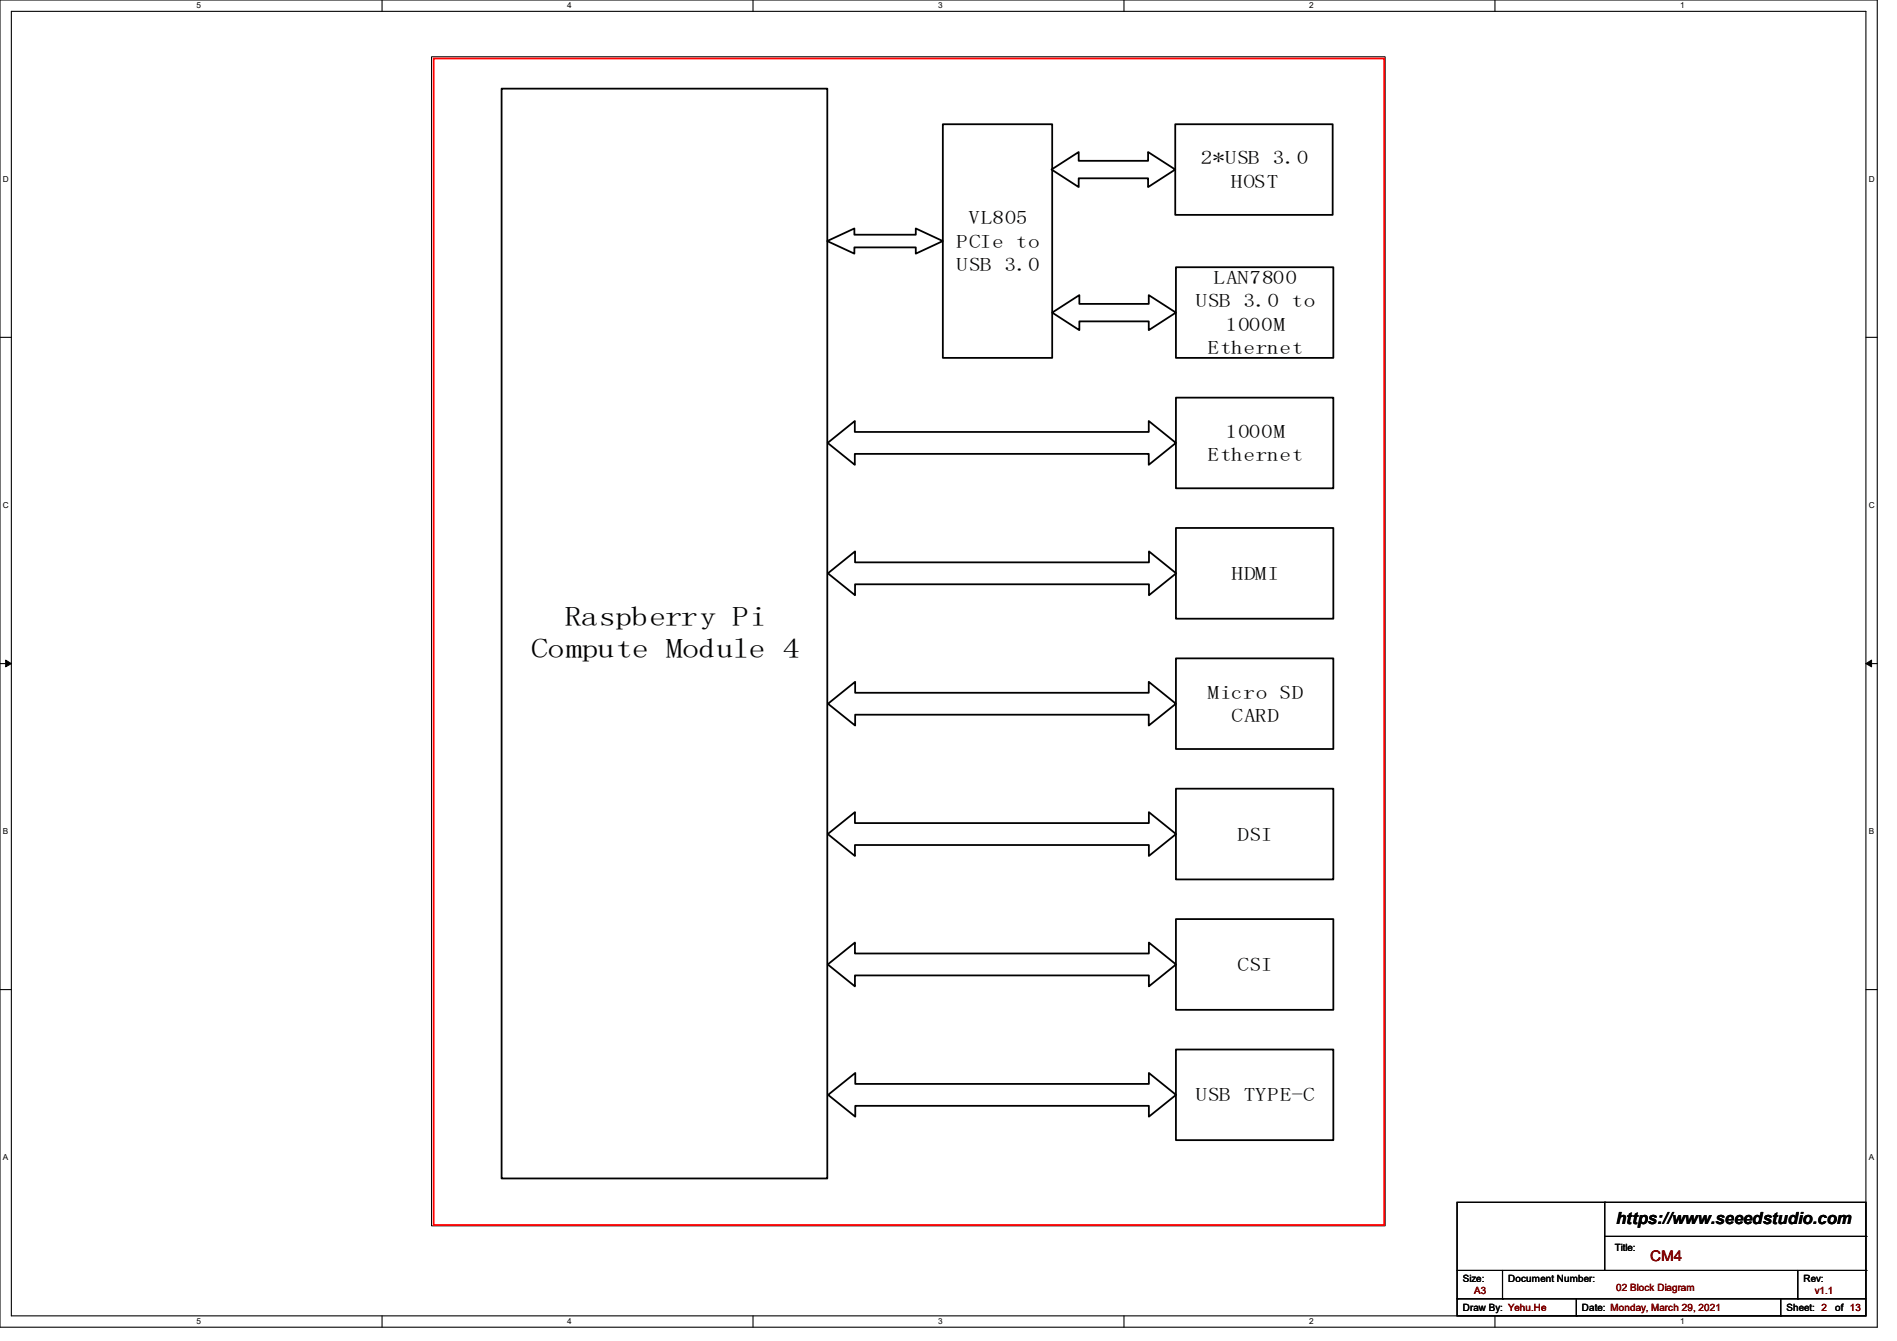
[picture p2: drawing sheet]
<svg xmlns="http://www.w3.org/2000/svg" width="297mm" height="210mm" viewBox="0 0 297 210" stroke-linecap="round" stroke-linejoin="round" font-family="sans-serif">
<path d="M0 0h293.9v207.9h-293.9zM1.8 1.8h290.3v204.3h-290.3z" fill="none" stroke="#000" stroke-width=".17"/>
<g fill="#fff">
<path d="M30.8 .2h.7v1.4h-.7z"/>
<path d="M30.8 206.2h.7v1.4h-.7z"/>
</g>
<path d="M59.8 0v1.8M59.8 206.1v1.8" fill="none" stroke="#000" stroke-width=".17"/>
<g fill="#fff">
<path d="M88.8 .2h.7v1.4h-.7z"/>
<path d="M88.8 206.2h.7v1.4h-.7z"/>
</g>
<path d="M117.9 0v1.8M117.9 206.1v1.8" fill="none" stroke="#000" stroke-width=".17"/>
<g fill="#fff">
<path d="M146.9 .2h.7v1.4h-.7z"/>
<path d="M146.9 206.2h.7v1.4h-.7z"/>
</g>
<path d="M176 0v1.8M176 206.1v1.8" fill="none" stroke="#000" stroke-width=".17"/>
<g fill="#fff">
<path d="M205 .2h.7v1.4h-.7z"/>
<path d="M205 206.2h.7v1.4h-.7z"/>
</g>
<path d="M234.1 0v1.8M234.1 206.1v1.8" fill="none" stroke="#000" stroke-width=".17"/>
<g fill="#fff">
<path d="M263.1 .2h.6v1.4h-.6z"/>
<path d="M263.1 206.2h.6v1.4h-.6z"/>
<path d="M.5 27.3h.9v1.4h-.9z"/>
<path d="M292.6 27.3h.9v1.4h-.9z"/>
<path d="M.5 78.4h.9v1.4h-.9z"/>
<path d="M292.6 78.4h.9v1.4h-.9z"/>
</g>
<path d="M0 52.8h1.8M292.1 52.8h1.8" fill="none" stroke="#000" stroke-width=".17"/>
<g fill="#fff">
<path d="M.5 129.5h.8v1.4h-.8z"/>
<path d="M292.6 129.5h.8v1.4h-.8z"/>
</g>
<path d="M0 103.9h1.8M292.1 103.9h1.8" fill="none" stroke="#000" stroke-width=".17"/>
<path d="M.9 103.4l.9 .5-.9 .5zM292.1 103.9l.9-.5v1z" fill="#000" stroke="#000" stroke-width=".16"/>
<g fill="#fff">
<path d="M.5 180.5h.8v1.4h-.8z"/>
<path d="M292.6 180.5h.8v1.4h-.8z"/>
</g>
<path d="M0 155h1.8M292.1 155h1.8" fill="none" stroke="#000" stroke-width=".17"/>
<path d="M67.6 8.9h149.3v183.1h-149.3z" fill="#fff"/>
<path d="M67.6 8.9h149.3v183.1h-149.3z" fill="none" stroke="#000" stroke-width=".16"/>
<path d="M67.9 9.2h148.8v182.6h-148.8z" fill-rule="evenodd" fill="#fff"/>
<path d="M67.9 9.2h148.8v182.6h-148.8z" fill="none" stroke="#f00" stroke-width=".28"/>
<path d="M78.5 13.9h51v170.7h-51z" fill-rule="evenodd" fill="#fff"/>
<path d="M78.5 13.9h51v170.7h-51z" fill="none" stroke="#000" stroke-width=".28"/>
<path d="M147.6 19.5h17.1v36.5h-17.1z" fill-rule="evenodd" fill="#fff"/>
<path d="M147.6 19.5h17.1v36.5h-17.1z" fill="none" stroke="#000" stroke-width=".28"/>
<path d="M184.1 41.9h24.7v14.1h-24.7z" fill-rule="evenodd" fill="#fff"/>
<path d="M184.1 41.9h24.7v14.1h-24.7z" fill="none" stroke="#000" stroke-width=".28"/>
<path d="M184 19.5h24.7v14.2h-24.7z" fill-rule="evenodd" fill="#fff"/>
<path d="M184 19.5h24.7v14.2h-24.7z" fill="none" stroke="#000" stroke-width=".28"/>
<path d="M129.5 37.8l4.3-2v1h9.6v-1l4.2 2-4.2 1.9v-1h-9.6v1z" fill-rule="evenodd" fill="#fff"/>
<path d="M129.5 37.8l4.3-2v1h9.6v-1l4.2 2-4.2 1.9v-1h-9.6v1z" fill="none" stroke="#000" stroke-width=".28"/>
<path d="M164.6 26.5l4.3-2.7v1.4h10.9v-1.4l4.2 2.7-4.2 2.8v-1.4h-10.9v1.4z" fill-rule="evenodd" fill="#fff"/>
<path d="M164.6 26.5l4.3-2.7v1.4h10.9v-1.4l4.2 2.7-4.2 2.8v-1.4h-10.9v1.4z" fill="none" stroke="#000" stroke-width=".28"/>
<path d="M164.7 49l4.3-2.8v1.4h10.9v-1.4l4.2 2.8-4.2 2.7v-1.4h-10.9v1.4z" fill-rule="evenodd" fill="#fff"/>
<path d="M164.7 49l4.3-2.8v1.4h10.9v-1.4l4.2 2.8-4.2 2.7v-1.4h-10.9v1.4z" fill="none" stroke="#000" stroke-width=".28"/>
<path d="M184.1 62.3h24.7v14.2h-24.7z" fill-rule="evenodd" fill="#fff"/>
<path d="M184.1 62.3h24.7v14.2h-24.7z" fill="none" stroke="#000" stroke-width=".28"/>
<path d="M129.6 69.4l4.2-3.5v1.7h46.1v-1.7l4.2 3.5-4.2 3.4v-1.7h-46.1v1.7z" fill-rule="evenodd" fill="#fff"/>
<path d="M129.6 69.4l4.2-3.5v1.7h46.1v-1.7l4.2 3.5-4.2 3.4v-1.7h-46.1v1.7z" fill="none" stroke="#000" stroke-width=".28"/>
<path d="M184.1 82.7h24.7v14.2h-24.7z" fill-rule="evenodd" fill="#fff"/>
<path d="M184.1 82.7h24.7v14.2h-24.7z" fill="none" stroke="#000" stroke-width=".28"/>
<path d="M184.1 103.1h24.7v14.2h-24.7z" fill-rule="evenodd" fill="#fff"/>
<path d="M184.1 103.1h24.7v14.2h-24.7z" fill="none" stroke="#000" stroke-width=".28"/>
<path d="M129.6 89.8l4.3-3.4v1.7h46v-1.7l4.2 3.4-4.2 3.4v-1.7h-46v1.7z" fill-rule="evenodd" fill="#fff"/>
<path d="M129.6 89.8l4.3-3.4v1.7h46v-1.7l4.2 3.4-4.2 3.4v-1.7h-46v1.7z" fill="none" stroke="#000" stroke-width=".28"/>
<path d="M129.6 110.2l4.3-3.4v1.7h46v-1.7l4.2 3.4-4.2 3.4v-1.7h-46v1.7z" fill-rule="evenodd" fill="#fff"/>
<path d="M129.6 110.2l4.3-3.4v1.7h46v-1.7l4.2 3.4-4.2 3.4v-1.7h-46v1.7z" fill="none" stroke="#000" stroke-width=".28"/>
<path d="M184.1 123.5h24.7v14.2h-24.7z" fill-rule="evenodd" fill="#fff"/>
<path d="M184.1 123.5h24.7v14.2h-24.7z" fill="none" stroke="#000" stroke-width=".28"/>
<path d="M184.1 143.9h24.7v14.3h-24.7z" fill-rule="evenodd" fill="#fff"/>
<path d="M184.1 143.9h24.7v14.3h-24.7z" fill="none" stroke="#000" stroke-width=".28"/>
<path d="M184.1 164.4h24.7v14.2h-24.7z" fill-rule="evenodd" fill="#fff"/>
<path d="M184.1 164.4h24.7v14.2h-24.7z" fill="none" stroke="#000" stroke-width=".28"/>
<path d="M129.6 130.6l4.3-3.4v1.7h46v-1.7l4.2 3.4-4.2 3.5v-1.8h-46v1.8z" fill-rule="evenodd" fill="#fff"/>
<path d="M129.6 130.6l4.3-3.4v1.7h46v-1.7l4.2 3.4-4.2 3.5v-1.8h-46v1.8z" fill="none" stroke="#000" stroke-width=".28"/>
<path d="M129.6 151l4.3-3.4v1.7h46v-1.7l4.2 3.4-4.2 3.5v-1.7h-46v1.7z" fill-rule="evenodd" fill="#fff"/>
<path d="M129.6 151l4.3-3.4v1.7h46v-1.7l4.2 3.4-4.2 3.5v-1.7h-46v1.7z" fill="none" stroke="#000" stroke-width=".28"/>
<path d="M129.7 171.5l4.2-3.5v1.8h46v-1.8l4.2 3.5-4.2 3.4v-1.7h-46v1.7z" fill-rule="evenodd" fill="#fff"/>
<path d="M129.7 171.5l4.2-3.5v1.8h46v-1.8l4.2 3.5-4.2 3.4v-1.7h-46v1.7z" fill="none" stroke="#000" stroke-width=".28"/>
<g fill="none" stroke="#000" stroke-width=".17">
<path d="M228.1 188.3h64v17.8h-64zM228.1 199h64M235.2 199v4.4M251.2 188.3h.1M251.2 188.3v10.7M251.2 193.6h40.9M281.5 199v4.4M292.1 199h.1M292.1 193.6h.1M228.1 203.4h.1M228.1 203.4h64M235.2 203.4h.1"/>
<path d="M246.8 206.1h.1M246.8 203.4v2.7M278.8 206.1h.1M278.8 203.4v2.7M281.5 203.4h.1"/>
</g>
<g font-size="4.3">
<text x="88.4" y="98">Raspberry Pi</text>
<text x="83.1" y="103.1">Compute Module 4</text>
</g>
<g font-size="3">
<text x="188" y="25.7">2*USB 3.0</text>
<text x="192.7" y="29.4">HOST</text>
<text x="151.6" y="35.1">VL805</text>
<text x="149.7" y="38.8">PCIe to</text>
<text x="149.7" y="42.4">USB 3.0</text>
<text x="190" y="44.5">LAN7800</text>
<text x="187.2" y="48.1">USB 3.0 to</text>
<text x="191.9" y="51.8">1000M</text>
<text x="189.1" y="55.4">Ethernet</text>
<text x="191.9" y="68.6">1000M</text>
<text x="189.1" y="72.2">Ethernet</text>
<text x="192.8" y="90.8">HDMI</text>
<text x="189.1" y="109.4">Micro SD</text>
<text x="192.8" y="113">CARD</text>
<text x="193.8" y="131.7">DSI</text>
<text x="193.8" y="152.1">CSI</text>
<text x="187.2" y="172.5">USB</text>
<text x="194.8" y="172.5">TYPE-C</text>
</g>
<text font-size="2.6" x="253" y="191.8">https://www.seeedstudio.com</text>
<text font-size="2.3" fill="#800000" x="258.4" y="197.5">CM4</text>
<g font-size="1.6">
<text x="252.8" y="196">Title:</text>
<text x="229" y="200.7">Size:</text>
<text x="236.1" y="200.7">Document Number:</text>
<text x="282.4" y="200.7">Rev:</text>
<text x="229" y="205.4">Draw By: Yehu.He</text>
<text x="247.7" y="205.4">Date: Monday, March 29, 2021</text>
<text x="279.7" y="205.4">Sheet: 2</text>
<text x="287.3" y="205.4">of 13</text>
</g>
<g font-size="1.6" fill="#800000">
<text x="230.8" y="202.7">A3</text>
<text x="253" y="202.2">02 Block Diagram</text>
<text x="284.1" y="202.7">v1.1</text>
</g>
<g font-size="1.3">
<text x="30.8" y="1.3">5</text>
<text x="88.8" y="1.3">4</text>
<text x="146.9" y="1.3">3</text>
<text x="205" y="1.3">2</text>
<text x="263.1" y="1.3">1</text>
<text x=".5" y="28.4">D</text>
<text x="292.6" y="28.4">D</text>
<text x=".5" y="79.5">C</text>
<text x="292.6" y="79.5">C</text>
<text x=".5" y="130.6">B</text>
<text x="292.6" y="130.6">B</text>
<text x=".5" y="181.7">A</text>
<text x="292.6" y="181.7">A</text>
<text x="30.8" y="207.4">5</text>
<text x="88.8" y="207.4">4</text>
<text x="146.9" y="207.4">3</text>
<text x="205" y="207.4">2</text>
<text x="263.1" y="207.4">1</text>
</g>
</svg>
